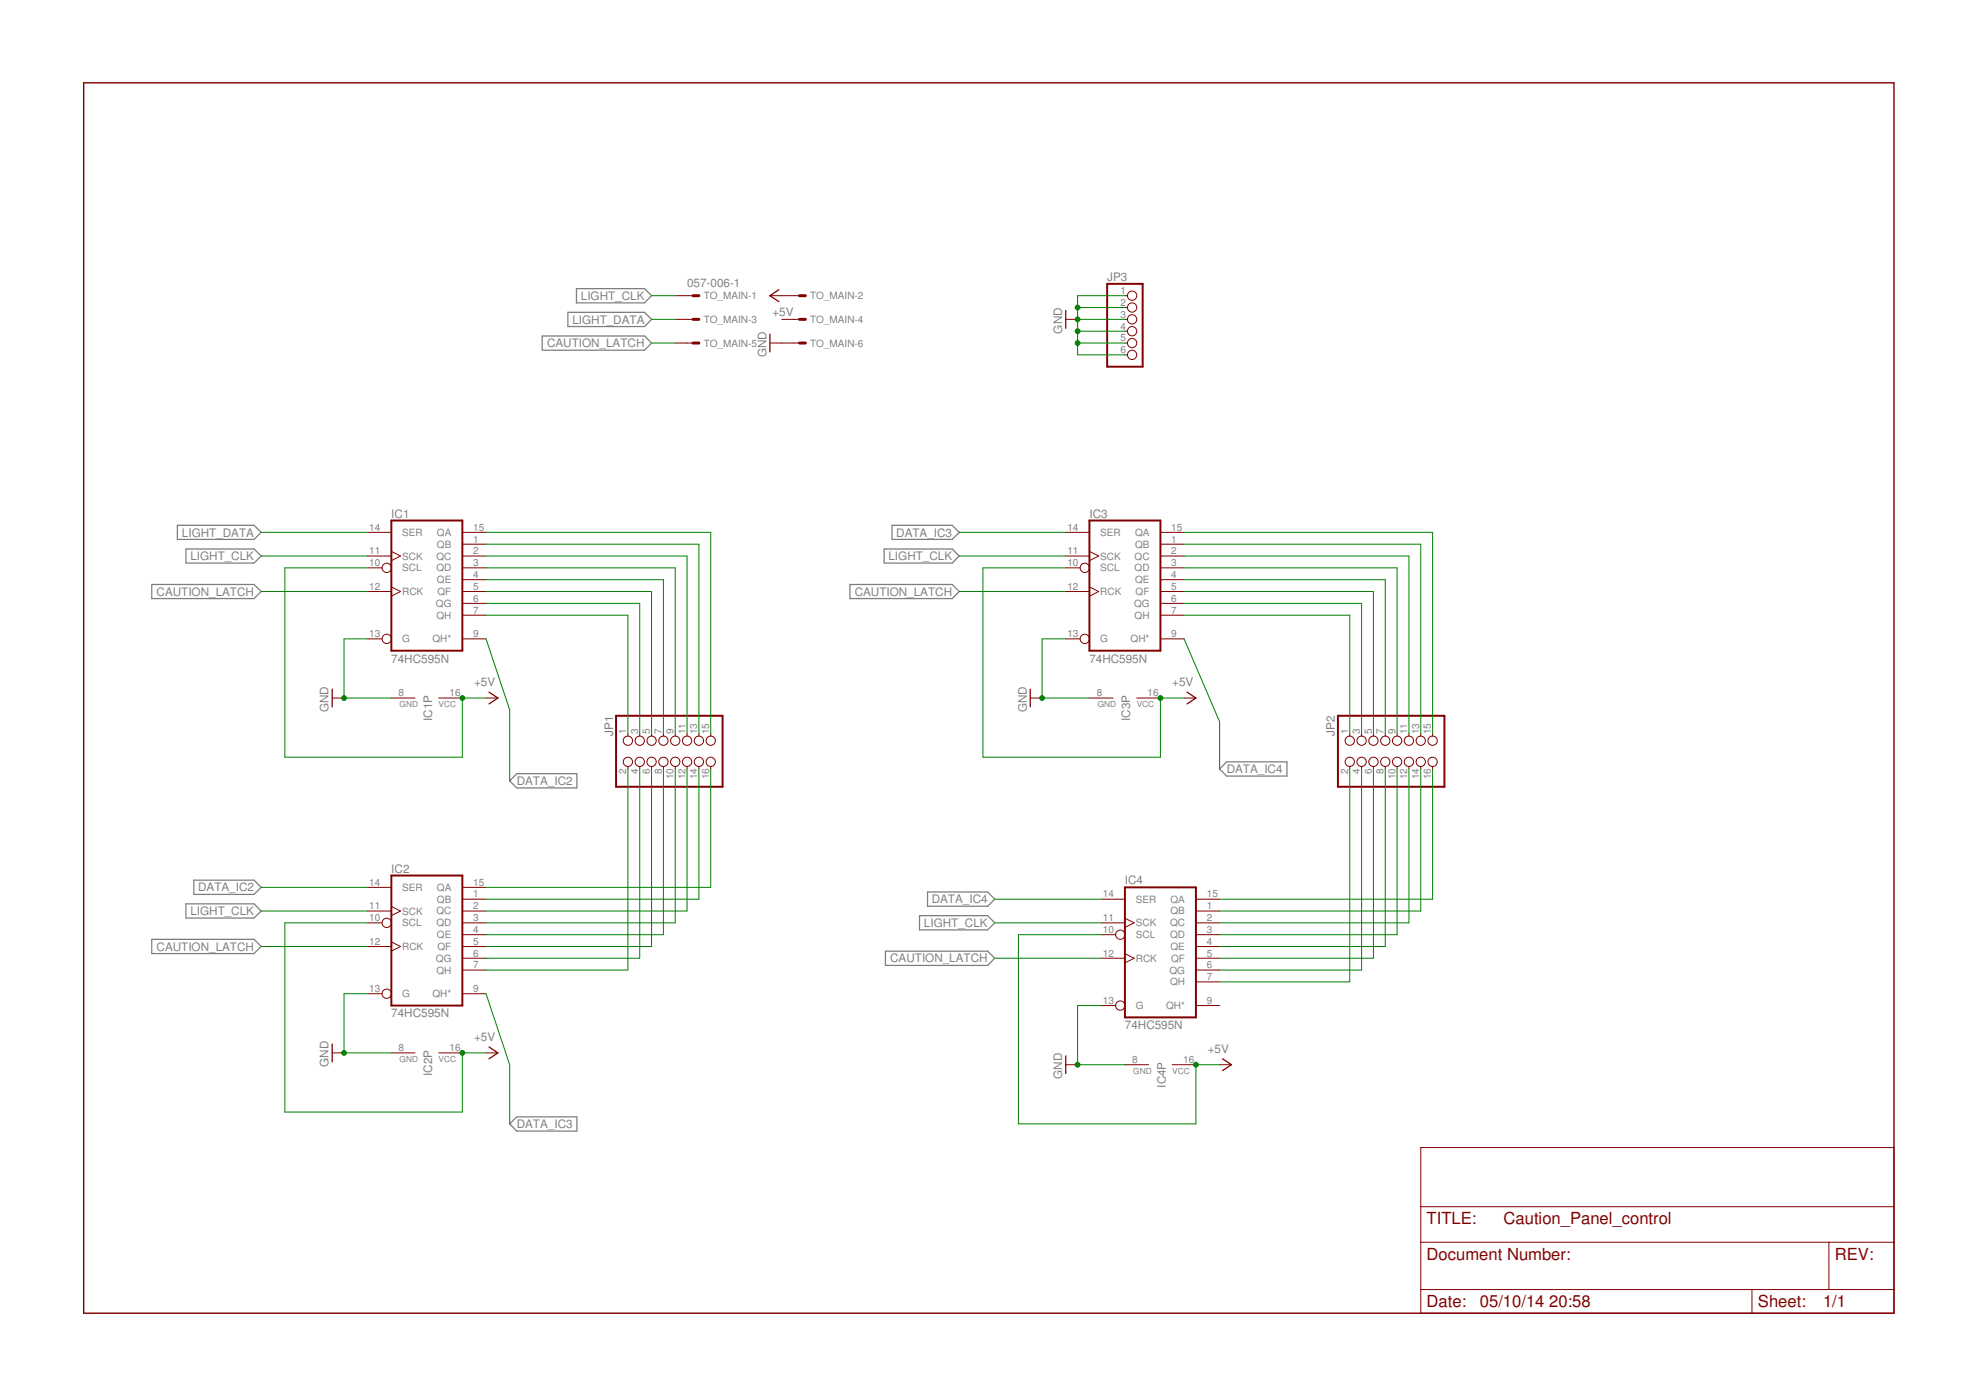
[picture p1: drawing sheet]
<?xml version="1.0" encoding="utf-8"?>
<!DOCTYPE eagle SYSTEM "eagle.dtd">
<eagle version="7.0.0">
<drawing>
<settings>
<setting alwaysvectorfont="no"/>
<setting verticaltext="up"/>
</settings>
<grid distance="0.1" unitdist="inch" unit="inch" style="lines" multiple="1" display="no" altdistance="0.01" altunitdist="inch" altunit="inch"/>
<schematic xreflabel="%F%N/%S.%C%R" xrefpart="/%S.%C%R">
<libraries>
<library name="con-panduit">
<symbols>
<symbol name="MV">
<wire x1="0" y1="0" x2="-1.27" y2="0" width="0.6096" layer="94"/>
<wire x1="-2.54" y1="0" x2="-1.27" y2="0" width="0.1524" layer="94"/>
<text x="1.016" y="-0.762" size="1.524" layer="95">&gt;NAME</text>
<text x="-2.54" y="1.905" size="1.778" layer="96">&gt;VALUE</text>
<pin name="S" x="-5.08" y="0" visible="off" length="short" direction="pas"/>
</symbol>
<symbol name="M">
<wire x1="0" y1="0" x2="-1.27" y2="0" width="0.6096" layer="94"/>
<wire x1="-2.54" y1="0" x2="-1.27" y2="0" width="0.1524" layer="94"/>
<text x="1.016" y="-0.762" size="1.524" layer="95">&gt;NAME</text>
<pin name="S" x="-5.08" y="0" visible="off" length="short" direction="pas"/>
</symbol>
</symbols>
<devicesets>
<deviceset name="057-006-" prefix="X">
<gates>
<gate name="-1" symbol="MV" x="-10.16" y="43.18" addlevel="always" swaplevel="1"/>
<gate name="-2" symbol="M" x="12.7" y="43.18" addlevel="always" swaplevel="1"/>
<gate name="-3" symbol="M" x="-10.16" y="38.1" addlevel="always" swaplevel="1"/>
<gate name="-4" symbol="M" x="12.7" y="38.1" addlevel="always" swaplevel="1"/>
<gate name="-5" symbol="M" x="-10.16" y="33.02" addlevel="always" swaplevel="1"/>
<gate name="-6" symbol="M" x="12.7" y="33.02" addlevel="always" swaplevel="1"/>
</gates>
<devices>
<device name="0" package="057-006-0">
<connects>
<connect gate="-1" pin="S" pad="1"/>
<connect gate="-2" pin="S" pad="2"/>
<connect gate="-3" pin="S" pad="3"/>
<connect gate="-4" pin="S" pad="4"/>
<connect gate="-5" pin="S" pad="5"/>
<connect gate="-6" pin="S" pad="6"/>
</connects>
<technologies>
<technology name="">
<attribute name="MF" value="" constant="no"/>
<attribute name="MPN" value="" constant="no"/>
<attribute name="OC_FARNELL" value="unknown" constant="no"/>
<attribute name="OC_NEWARK" value="unknown" constant="no"/>
</technology>
</technologies>
</device>
<device name="1" package="057-006-1">
<connects>
<connect gate="-1" pin="S" pad="1"/>
<connect gate="-2" pin="S" pad="2"/>
<connect gate="-3" pin="S" pad="3"/>
<connect gate="-4" pin="S" pad="4"/>
<connect gate="-5" pin="S" pad="5"/>
<connect gate="-6" pin="S" pad="6"/>
</connects>
<technologies>
<technology name="">
<attribute name="MF" value="" constant="no"/>
<attribute name="MPN" value="" constant="no"/>
<attribute name="OC_FARNELL" value="unknown" constant="no"/>
<attribute name="OC_NEWARK" value="unknown" constant="no"/>
</technology>
</technologies>
</device>
</devices>
</deviceset>
</devicesets>
</library>
<library name="supply1">
<symbols>
<symbol name="GND">
<wire x1="-1.905" y1="0" x2="1.905" y2="0" width="0.254" layer="94"/>
<text x="-2.54" y="-2.54" size="1.778" layer="96">&gt;VALUE</text>
<pin name="GND" x="0" y="2.54" visible="off" length="short" direction="sup" rot="R270"/>
</symbol>
<symbol name="+5V">
<wire x1="1.27" y1="-1.905" x2="0" y2="0" width="0.254" layer="94"/>
<wire x1="0" y1="0" x2="-1.27" y2="-1.905" width="0.254" layer="94"/>
<text x="-2.54" y="-5.08" size="1.778" layer="96" rot="R90">&gt;VALUE</text>
<pin name="+5V" x="0" y="-2.54" visible="off" length="short" direction="sup" rot="R90"/>
</symbol>
</symbols>
<devicesets>
<deviceset name="GND" prefix="GND">
<gates>
<gate name="1" symbol="GND" x="0" y="0"/>
</gates>
<devices>
<device name="">
<technologies>
<technology name=""/>
</technologies>
</device>
</devices>
</deviceset>
<deviceset name="+5V" prefix="P+">
<gates>
<gate name="1" symbol="+5V" x="0" y="0"/>
</gates>
<devices>
<device name="">
<technologies>
<technology name=""/>
</technologies>
</device>
</devices>
</deviceset>
</devicesets>
</library>
<library name="74xx-eu">
<symbols>
<symbol name="74595">
<wire x1="-7.62" y1="-15.24" x2="7.62" y2="-15.24" width="0.4064" layer="94"/>
<wire x1="7.62" y1="-15.24" x2="7.62" y2="12.7" width="0.4064" layer="94"/>
<wire x1="7.62" y1="12.7" x2="-7.62" y2="12.7" width="0.4064" layer="94"/>
<wire x1="-7.62" y1="12.7" x2="-7.62" y2="-15.24" width="0.4064" layer="94"/>
<text x="-7.62" y="13.335" size="1.778" layer="95">&gt;NAME</text>
<text x="-7.62" y="-17.78" size="1.778" layer="96">&gt;VALUE</text>
<pin name="QB" x="12.7" y="7.62" length="middle" direction="hiz" rot="R180"/>
<pin name="QC" x="12.7" y="5.08" length="middle" direction="hiz" rot="R180"/>
<pin name="QD" x="12.7" y="2.54" length="middle" direction="hiz" rot="R180"/>
<pin name="QE" x="12.7" y="0" length="middle" direction="hiz" rot="R180"/>
<pin name="QF" x="12.7" y="-2.54" length="middle" direction="hiz" rot="R180"/>
<pin name="QG" x="12.7" y="-5.08" length="middle" direction="hiz" rot="R180"/>
<pin name="QH" x="12.7" y="-7.62" length="middle" direction="hiz" rot="R180"/>
<pin name="SCL" x="-12.7" y="2.54" length="middle" direction="in" function="dot"/>
<pin name="SCK" x="-12.7" y="5.08" length="middle" direction="in" function="clk"/>
<pin name="RCK" x="-12.7" y="-2.54" length="middle" direction="in" function="clk"/>
<pin name="G" x="-12.7" y="-12.7" length="middle" direction="in" function="dot"/>
<pin name="SER" x="-12.7" y="10.16" length="middle" direction="in"/>
<pin name="QA" x="12.7" y="10.16" length="middle" direction="hiz" rot="R180"/>
<pin name="QH*" x="12.7" y="-12.7" length="middle" direction="hiz" rot="R180"/>
</symbol>
<symbol name="PWRN">
<text x="-0.635" y="-0.635" size="1.778" layer="95">&gt;NAME</text>
<text x="1.905" y="-5.842" size="1.27" layer="95" rot="R90">GND</text>
<text x="1.905" y="2.54" size="1.27" layer="95" rot="R90">VCC</text>
<pin name="GND" x="0" y="-7.62" visible="pad" length="middle" direction="pwr" rot="R90"/>
<pin name="VCC" x="0" y="7.62" visible="pad" length="middle" direction="pwr" rot="R270"/>
</symbol>
</symbols>
<devicesets>
<deviceset name="74*595" prefix="IC">
<gates>
<gate name="A" symbol="74595" x="22.86" y="0"/>
<gate name="P" symbol="PWRN" x="-5.08" y="0" addlevel="request"/>
</gates>
<devices>
<device name="N" package="DIL16">
<connects>
<connect gate="A" pin="G" pad="13"/>
<connect gate="A" pin="QA" pad="15"/>
<connect gate="A" pin="QB" pad="1"/>
<connect gate="A" pin="QC" pad="2"/>
<connect gate="A" pin="QD" pad="3"/>
<connect gate="A" pin="QE" pad="4"/>
<connect gate="A" pin="QF" pad="5"/>
<connect gate="A" pin="QG" pad="6"/>
<connect gate="A" pin="QH" pad="7"/>
<connect gate="A" pin="QH*" pad="9"/>
<connect gate="A" pin="RCK" pad="12"/>
<connect gate="A" pin="SCK" pad="11"/>
<connect gate="A" pin="SCL" pad="10"/>
<connect gate="A" pin="SER" pad="14"/>
<connect gate="P" pin="GND" pad="8"/>
<connect gate="P" pin="VCC" pad="16"/>
</connects>
<technologies>
<technology name="HC"/>
<technology name="HCT"/>
<technology name="LS"/>
</technologies>
</device>
<device name="D" package="SO16">
<connects>
<connect gate="A" pin="G" pad="13"/>
<connect gate="A" pin="QA" pad="15"/>
<connect gate="A" pin="QB" pad="1"/>
<connect gate="A" pin="QC" pad="2"/>
<connect gate="A" pin="QD" pad="3"/>
<connect gate="A" pin="QE" pad="4"/>
<connect gate="A" pin="QF" pad="5"/>
<connect gate="A" pin="QG" pad="6"/>
<connect gate="A" pin="QH" pad="7"/>
<connect gate="A" pin="QH*" pad="9"/>
<connect gate="A" pin="RCK" pad="12"/>
<connect gate="A" pin="SCK" pad="11"/>
<connect gate="A" pin="SCL" pad="10"/>
<connect gate="A" pin="SER" pad="14"/>
<connect gate="P" pin="GND" pad="8"/>
<connect gate="P" pin="VCC" pad="16"/>
</connects>
<technologies>
<technology name="HC"/>
<technology name="HCT"/>
</technologies>
</device>
<device name="FK" package="LCC20">
<connects>
<connect gate="A" pin="G" pad="17"/>
<connect gate="A" pin="QA" pad="19"/>
<connect gate="A" pin="QB" pad="2"/>
<connect gate="A" pin="QC" pad="3"/>
<connect gate="A" pin="QD" pad="4"/>
<connect gate="A" pin="QE" pad="5"/>
<connect gate="A" pin="QF" pad="7"/>
<connect gate="A" pin="QG" pad="8"/>
<connect gate="A" pin="QH" pad="9"/>
<connect gate="A" pin="QH*" pad="12"/>
<connect gate="A" pin="RCK" pad="15"/>
<connect gate="A" pin="SCK" pad="14"/>
<connect gate="A" pin="SCL" pad="13"/>
<connect gate="A" pin="SER" pad="18"/>
<connect gate="P" pin="GND" pad="10"/>
<connect gate="P" pin="VCC" pad="20"/>
</connects>
<technologies>
<technology name="HC"/>
<technology name="HCT"/>
<technology name="LS"/>
</technologies>
</device>
</devices>
</deviceset>
</devicesets>
</library>
<library name="frames">
<symbols>
<symbol name="DINA3_L">
<frame x1="0" y1="0" x2="388.62" y2="264.16" columns="4" rows="4" layer="94" border-left="no" border-top="no" border-right="no" border-bottom="no"/>
</symbol>
<symbol name="DOCFIELD">
<wire x1="0" y1="0" x2="71.12" y2="0" width="0.1016" layer="94"/>
<wire x1="101.6" y1="15.24" x2="87.63" y2="15.24" width="0.1016" layer="94"/>
<wire x1="0" y1="0" x2="0" y2="5.08" width="0.1016" layer="94"/>
<wire x1="0" y1="5.08" x2="71.12" y2="5.08" width="0.1016" layer="94"/>
<wire x1="0" y1="5.08" x2="0" y2="15.24" width="0.1016" layer="94"/>
<wire x1="101.6" y1="15.24" x2="101.6" y2="5.08" width="0.1016" layer="94"/>
<wire x1="71.12" y1="5.08" x2="71.12" y2="0" width="0.1016" layer="94"/>
<wire x1="71.12" y1="5.08" x2="87.63" y2="5.08" width="0.1016" layer="94"/>
<wire x1="71.12" y1="0" x2="101.6" y2="0" width="0.1016" layer="94"/>
<wire x1="87.63" y1="15.24" x2="87.63" y2="5.08" width="0.1016" layer="94"/>
<wire x1="87.63" y1="15.24" x2="0" y2="15.24" width="0.1016" layer="94"/>
<wire x1="87.63" y1="5.08" x2="101.6" y2="5.08" width="0.1016" layer="94"/>
<wire x1="101.6" y1="5.08" x2="101.6" y2="0" width="0.1016" layer="94"/>
<wire x1="0" y1="15.24" x2="0" y2="22.86" width="0.1016" layer="94"/>
<wire x1="101.6" y1="35.56" x2="0" y2="35.56" width="0.1016" layer="94"/>
<wire x1="101.6" y1="35.56" x2="101.6" y2="22.86" width="0.1016" layer="94"/>
<wire x1="0" y1="22.86" x2="101.6" y2="22.86" width="0.1016" layer="94"/>
<wire x1="0" y1="22.86" x2="0" y2="35.56" width="0.1016" layer="94"/>
<wire x1="101.6" y1="22.86" x2="101.6" y2="15.24" width="0.1016" layer="94"/>
<text x="1.27" y="1.27" size="2.54" layer="94">Date:</text>
<text x="12.7" y="1.27" size="2.54" layer="94">&gt;LAST_DATE_TIME</text>
<text x="72.39" y="1.27" size="2.54" layer="94">Sheet:</text>
<text x="86.36" y="1.27" size="2.54" layer="94">&gt;SHEET</text>
<text x="88.9" y="11.43" size="2.54" layer="94">REV:</text>
<text x="1.27" y="19.05" size="2.54" layer="94">TITLE:</text>
<text x="1.27" y="11.43" size="2.54" layer="94">Document Number:</text>
<text x="17.78" y="19.05" size="2.54" layer="94">&gt;DRAWING_NAME</text>
</symbol>
</symbols>
<devicesets>
<deviceset name="DINA3_L" prefix="FRAME" uservalue="yes">
<gates>
<gate name="G$1" symbol="DINA3_L" x="0" y="0"/>
<gate name="G$2" symbol="DOCFIELD" x="287.02" y="0" addlevel="must"/>
</gates>
<devices>
<device name="">
<technologies>
<technology name=""/>
</technologies>
</device>
</devices>
</deviceset>
</devicesets>
</library>
<library name="pinhead">
<symbols>
<symbol name="PINH2X8">
<wire x1="-6.35" y1="-12.7" x2="8.89" y2="-12.7" width="0.4064" layer="94"/>
<wire x1="8.89" y1="-12.7" x2="8.89" y2="10.16" width="0.4064" layer="94"/>
<wire x1="8.89" y1="10.16" x2="-6.35" y2="10.16" width="0.4064" layer="94"/>
<wire x1="-6.35" y1="10.16" x2="-6.35" y2="-12.7" width="0.4064" layer="94"/>
<text x="-6.35" y="10.795" size="1.778" layer="95">&gt;NAME</text>
<text x="-6.35" y="-15.24" size="1.778" layer="96">&gt;VALUE</text>
<pin name="1" x="-2.54" y="7.62" visible="pad" length="short" direction="pas" function="dot"/>
<pin name="2" x="5.08" y="7.62" visible="pad" length="short" direction="pas" function="dot" rot="R180"/>
<pin name="3" x="-2.54" y="5.08" visible="pad" length="short" direction="pas" function="dot"/>
<pin name="4" x="5.08" y="5.08" visible="pad" length="short" direction="pas" function="dot" rot="R180"/>
<pin name="5" x="-2.54" y="2.54" visible="pad" length="short" direction="pas" function="dot"/>
<pin name="6" x="5.08" y="2.54" visible="pad" length="short" direction="pas" function="dot" rot="R180"/>
<pin name="7" x="-2.54" y="0" visible="pad" length="short" direction="pas" function="dot"/>
<pin name="8" x="5.08" y="0" visible="pad" length="short" direction="pas" function="dot" rot="R180"/>
<pin name="9" x="-2.54" y="-2.54" visible="pad" length="short" direction="pas" function="dot"/>
<pin name="10" x="5.08" y="-2.54" visible="pad" length="short" direction="pas" function="dot" rot="R180"/>
<pin name="11" x="-2.54" y="-5.08" visible="pad" length="short" direction="pas" function="dot"/>
<pin name="12" x="5.08" y="-5.08" visible="pad" length="short" direction="pas" function="dot" rot="R180"/>
<pin name="13" x="-2.54" y="-7.62" visible="pad" length="short" direction="pas" function="dot"/>
<pin name="14" x="5.08" y="-7.62" visible="pad" length="short" direction="pas" function="dot" rot="R180"/>
<pin name="15" x="-2.54" y="-10.16" visible="pad" length="short" direction="pas" function="dot"/>
<pin name="16" x="5.08" y="-10.16" visible="pad" length="short" direction="pas" function="dot" rot="R180"/>
</symbol>
<symbol name="PINHD6">
<wire x1="-6.35" y1="-7.62" x2="1.27" y2="-7.62" width="0.4064" layer="94"/>
<wire x1="1.27" y1="-7.62" x2="1.27" y2="10.16" width="0.4064" layer="94"/>
<wire x1="1.27" y1="10.16" x2="-6.35" y2="10.16" width="0.4064" layer="94"/>
<wire x1="-6.35" y1="10.16" x2="-6.35" y2="-7.62" width="0.4064" layer="94"/>
<text x="-6.35" y="10.795" size="1.778" layer="95">&gt;NAME</text>
<text x="-6.35" y="-10.16" size="1.778" layer="96">&gt;VALUE</text>
<pin name="1" x="-2.54" y="7.62" visible="pad" length="short" direction="pas" function="dot"/>
<pin name="2" x="-2.54" y="5.08" visible="pad" length="short" direction="pas" function="dot"/>
<pin name="3" x="-2.54" y="2.54" visible="pad" length="short" direction="pas" function="dot"/>
<pin name="4" x="-2.54" y="0" visible="pad" length="short" direction="pas" function="dot"/>
<pin name="5" x="-2.54" y="-2.54" visible="pad" length="short" direction="pas" function="dot"/>
<pin name="6" x="-2.54" y="-5.08" visible="pad" length="short" direction="pas" function="dot"/>
</symbol>
</symbols>
<devicesets>
<deviceset name="PINHD-2X8" prefix="JP" uservalue="yes">
<gates>
<gate name="A" symbol="PINH2X8" x="0" y="0"/>
</gates>
<devices>
<device name="" package="2X08">
<connects>
<connect gate="A" pin="1" pad="1"/>
<connect gate="A" pin="10" pad="10"/>
<connect gate="A" pin="11" pad="11"/>
<connect gate="A" pin="12" pad="12"/>
<connect gate="A" pin="13" pad="13"/>
<connect gate="A" pin="14" pad="14"/>
<connect gate="A" pin="15" pad="15"/>
<connect gate="A" pin="16" pad="16"/>
<connect gate="A" pin="2" pad="2"/>
<connect gate="A" pin="3" pad="3"/>
<connect gate="A" pin="4" pad="4"/>
<connect gate="A" pin="5" pad="5"/>
<connect gate="A" pin="6" pad="6"/>
<connect gate="A" pin="7" pad="7"/>
<connect gate="A" pin="8" pad="8"/>
<connect gate="A" pin="9" pad="9"/>
</connects>
<technologies>
<technology name=""/>
</technologies>
</device>
<device name="/90" package="2X08/90">
<connects>
<connect gate="A" pin="1" pad="1"/>
<connect gate="A" pin="10" pad="10"/>
<connect gate="A" pin="11" pad="11"/>
<connect gate="A" pin="12" pad="12"/>
<connect gate="A" pin="13" pad="13"/>
<connect gate="A" pin="14" pad="14"/>
<connect gate="A" pin="15" pad="15"/>
<connect gate="A" pin="16" pad="16"/>
<connect gate="A" pin="2" pad="2"/>
<connect gate="A" pin="3" pad="3"/>
<connect gate="A" pin="4" pad="4"/>
<connect gate="A" pin="5" pad="5"/>
<connect gate="A" pin="6" pad="6"/>
<connect gate="A" pin="7" pad="7"/>
<connect gate="A" pin="8" pad="8"/>
<connect gate="A" pin="9" pad="9"/>
</connects>
<technologies>
<technology name=""/>
</technologies>
</device>
</devices>
</deviceset>
<deviceset name="PINHD-1X6" prefix="JP" uservalue="yes">
<gates>
<gate name="A" symbol="PINHD6" x="0" y="-2.54"/>
</gates>
<devices>
<device name="" package="1X06">
<connects>
<connect gate="A" pin="1" pad="1"/>
<connect gate="A" pin="2" pad="2"/>
<connect gate="A" pin="3" pad="3"/>
<connect gate="A" pin="4" pad="4"/>
<connect gate="A" pin="5" pad="5"/>
<connect gate="A" pin="6" pad="6"/>
</connects>
<technologies>
<technology name=""/>
</technologies>
</device>
<device name="/90" package="1X06/90">
<connects>
<connect gate="A" pin="1" pad="1"/>
<connect gate="A" pin="2" pad="2"/>
<connect gate="A" pin="3" pad="3"/>
<connect gate="A" pin="4" pad="4"/>
<connect gate="A" pin="5" pad="5"/>
<connect gate="A" pin="6" pad="6"/>
</connects>
<technologies>
<technology name=""/>
</technologies>
</device>
</devices>
</deviceset>
</devicesets>
</library>
</libraries>
<attributes>
</attributes>
<variantdefs>
</variantdefs>
<classes>
<class number="0" name="default" width="0.254" drill="0.254">
<clearance class="0" value="0.3048"/>
</class>
<class number="1" name="Signal" width="0.1524" drill="0.1524">
<clearance class="1" value="0.1524"/>
</class>
<class number="2" name="Power" width="0.254" drill="0.254">
<clearance class="2" value="0.254"/>
</class>
</classes>
<parts>
<part name="TO_MAIN" library="con-panduit" deviceset="057-006-" device="1"/>
<part name="GND2" library="supply1" deviceset="GND" device=""/>
<part name="GND4" library="supply1" deviceset="GND" device=""/>
<part name="P+4" library="supply1" deviceset="+5V" device=""/>
<part name="P+7" library="supply1" deviceset="+5V" device=""/>
<part name="IC1" library="74xx-eu" deviceset="74*595" device="N" technology="HC"/>
<part name="GND5" library="supply1" deviceset="GND" device=""/>
<part name="P+8" library="supply1" deviceset="+5V" device=""/>
<part name="IC2" library="74xx-eu" deviceset="74*595" device="N" technology="HC"/>
<part name="GND7" library="supply1" deviceset="GND" device=""/>
<part name="P+9" library="supply1" deviceset="+5V" device=""/>
<part name="IC3" library="74xx-eu" deviceset="74*595" device="N" technology="HC"/>
<part name="GND9" library="supply1" deviceset="GND" device=""/>
<part name="P+10" library="supply1" deviceset="+5V" device=""/>
<part name="IC4" library="74xx-eu" deviceset="74*595" device="N" technology="HC"/>
<part name="FRAME1" library="frames" deviceset="DINA3_L" device=""/>
<part name="JP1" library="pinhead" deviceset="PINHD-2X8" device=""/>
<part name="JP2" library="pinhead" deviceset="PINHD-2X8" device=""/>
<part name="JP3" library="pinhead" deviceset="PINHD-1X6" device=""/>
<part name="GND1" library="supply1" deviceset="GND" device=""/>
</parts>
<sheets>
<sheet>
<plain>
</plain>
<instances>
<instance part="TO_MAIN" gate="-1" x="132.08" y="218.44"/>
<instance part="TO_MAIN" gate="-2" x="154.94" y="218.44"/>
<instance part="TO_MAIN" gate="-3" x="132.08" y="213.36"/>
<instance part="TO_MAIN" gate="-4" x="154.94" y="213.36"/>
<instance part="TO_MAIN" gate="-5" x="132.08" y="208.28"/>
<instance part="TO_MAIN" gate="-6" x="154.94" y="208.28"/>
<instance part="GND2" gate="1" x="53.34" y="132.08" rot="R270"/>
<instance part="GND4" gate="1" x="147.32" y="208.28" rot="R270"/>
<instance part="P+4" gate="1" x="88.9" y="132.08" rot="R270"/>
<instance part="P+7" gate="1" x="147.32" y="218.44" rot="R90"/>
<instance part="IC1" gate="A" x="73.66" y="157.48"/>
<instance part="IC1" gate="P" x="73.66" y="132.08" rot="R270"/>
<instance part="GND5" gate="1" x="53.34" y="55.88" rot="R270"/>
<instance part="P+8" gate="1" x="88.9" y="55.88" rot="R270"/>
<instance part="IC2" gate="A" x="73.66" y="81.28"/>
<instance part="IC2" gate="P" x="73.66" y="55.88" rot="R270"/>
<instance part="GND7" gate="1" x="203.2" y="132.08" rot="R270"/>
<instance part="P+9" gate="1" x="238.76" y="132.08" rot="R270"/>
<instance part="IC3" gate="A" x="223.52" y="157.48"/>
<instance part="IC3" gate="P" x="223.52" y="132.08" rot="R270"/>
<instance part="GND9" gate="1" x="210.82" y="53.34" rot="R270"/>
<instance part="P+10" gate="1" x="246.38" y="53.34" rot="R270"/>
<instance part="IC4" gate="A" x="231.14" y="78.74"/>
<instance part="IC4" gate="P" x="231.14" y="53.34" rot="R270"/>
<instance part="FRAME1" gate="G$1" x="0" y="0"/>
<instance part="FRAME1" gate="G$2" x="287.02" y="0"/>
<instance part="JP1" gate="A" x="124.46" y="121.92" rot="MR270"/>
<instance part="JP2" gate="A" x="279.4" y="121.92" rot="MR270"/>
<instance part="JP3" gate="A" x="226.06" y="210.82"/>
<instance part="GND1" gate="1" x="210.82" y="213.36" rot="R270"/>
</instances>
<busses>
</busses>
<nets>
<net name="GND" class="2">
<segment>
<pinref part="IC1" gate="P" pin="GND"/>
<pinref part="GND2" gate="1" pin="GND"/>
<wire x1="55.88" y1="132.08" x2="66.04" y2="132.08" width="0.1524" layer="91"/>
<pinref part="IC1" gate="A" pin="G"/>
<wire x1="60.96" y1="144.78" x2="55.88" y2="144.78" width="0.1524" layer="91"/>
<wire x1="55.88" y1="144.78" x2="55.88" y2="132.08" width="0.1524" layer="91"/>
<junction x="55.88" y="132.08"/>
</segment>
<segment>
<pinref part="IC2" gate="P" pin="GND"/>
<pinref part="GND5" gate="1" pin="GND"/>
<wire x1="55.88" y1="55.88" x2="66.04" y2="55.88" width="0.1524" layer="91"/>
<pinref part="IC2" gate="A" pin="G"/>
<wire x1="60.96" y1="68.58" x2="55.88" y2="68.58" width="0.1524" layer="91"/>
<wire x1="55.88" y1="68.58" x2="55.88" y2="55.88" width="0.1524" layer="91"/>
<junction x="55.88" y="55.88"/>
</segment>
<segment>
<pinref part="IC3" gate="P" pin="GND"/>
<pinref part="GND7" gate="1" pin="GND"/>
<wire x1="205.74" y1="132.08" x2="215.9" y2="132.08" width="0.1524" layer="91"/>
<pinref part="IC3" gate="A" pin="G"/>
<wire x1="210.82" y1="144.78" x2="205.74" y2="144.78" width="0.1524" layer="91"/>
<wire x1="205.74" y1="144.78" x2="205.74" y2="132.08" width="0.1524" layer="91"/>
<junction x="205.74" y="132.08"/>
</segment>
<segment>
<pinref part="IC4" gate="P" pin="GND"/>
<pinref part="GND9" gate="1" pin="GND"/>
<wire x1="213.36" y1="53.34" x2="223.52" y2="53.34" width="0.1524" layer="91"/>
<pinref part="IC4" gate="A" pin="G"/>
<wire x1="218.44" y1="66.04" x2="213.36" y2="66.04" width="0.1524" layer="91"/>
<wire x1="213.36" y1="66.04" x2="213.36" y2="53.34" width="0.1524" layer="91"/>
<junction x="213.36" y="53.34"/>
</segment>
<segment>
<pinref part="TO_MAIN" gate="-6" pin="S"/>
<pinref part="GND4" gate="1" pin="GND"/>
</segment>
<segment>
<pinref part="JP3" gate="A" pin="6"/>
<wire x1="223.52" y1="205.74" x2="213.36" y2="205.74" width="0.1524" layer="91"/>
<pinref part="JP3" gate="A" pin="4"/>
<wire x1="223.52" y1="210.82" x2="213.36" y2="210.82" width="0.1524" layer="91"/>
<wire x1="213.36" y1="210.82" x2="213.36" y2="208.28" width="0.1524" layer="91"/>
<pinref part="JP3" gate="A" pin="5"/>
<wire x1="213.36" y1="208.28" x2="213.36" y2="205.74" width="0.1524" layer="91"/>
<wire x1="223.52" y1="208.28" x2="213.36" y2="208.28" width="0.1524" layer="91"/>
<junction x="213.36" y="208.28"/>
<pinref part="JP3" gate="A" pin="3"/>
<wire x1="223.52" y1="213.36" x2="213.36" y2="213.36" width="0.1524" layer="91"/>
<wire x1="213.36" y1="213.36" x2="213.36" y2="210.82" width="0.1524" layer="91"/>
<pinref part="JP3" gate="A" pin="2"/>
<wire x1="213.36" y1="210.82" x2="213.36" y2="208.28" width="0.1524" layer="91"/>
<wire x1="223.52" y1="215.9" x2="213.36" y2="215.9" width="0.1524" layer="91"/>
<wire x1="213.36" y1="215.9" x2="213.36" y2="213.36" width="0.1524" layer="91"/>
<junction x="213.36" y="213.36"/>
<pinref part="JP3" gate="A" pin="1"/>
<wire x1="223.52" y1="218.44" x2="213.36" y2="218.44" width="0.1524" layer="91"/>
<wire x1="213.36" y1="218.44" x2="213.36" y2="215.9" width="0.1524" layer="91"/>
<junction x="213.36" y="215.9"/>
<junction x="213.36" y="210.82"/>
<pinref part="GND1" gate="1" pin="GND"/>
</segment>
</net>
<net name="+5V" class="2">
<segment>
<pinref part="IC1" gate="P" pin="VCC"/>
<pinref part="P+4" gate="1" pin="+5V"/>
<wire x1="86.36" y1="132.08" x2="81.28" y2="132.08" width="0.1524" layer="91"/>
<pinref part="IC1" gate="A" pin="SCL"/>
<wire x1="60.96" y1="160.02" x2="43.18" y2="160.02" width="0.1524" layer="91"/>
<wire x1="43.18" y1="160.02" x2="43.18" y2="119.38" width="0.1524" layer="91"/>
<wire x1="43.18" y1="119.38" x2="81.28" y2="119.38" width="0.1524" layer="91"/>
<wire x1="81.28" y1="119.38" x2="81.28" y2="132.08" width="0.1524" layer="91"/>
<junction x="81.28" y="132.08"/>
</segment>
<segment>
<pinref part="IC2" gate="P" pin="VCC"/>
<pinref part="P+8" gate="1" pin="+5V"/>
<wire x1="86.36" y1="55.88" x2="81.28" y2="55.88" width="0.1524" layer="91"/>
<pinref part="IC2" gate="A" pin="SCL"/>
<wire x1="60.96" y1="83.82" x2="43.18" y2="83.82" width="0.1524" layer="91"/>
<wire x1="43.18" y1="83.82" x2="43.18" y2="43.18" width="0.1524" layer="91"/>
<wire x1="43.18" y1="43.18" x2="81.28" y2="43.18" width="0.1524" layer="91"/>
<wire x1="81.28" y1="43.18" x2="81.28" y2="55.88" width="0.1524" layer="91"/>
<junction x="81.28" y="55.88"/>
</segment>
<segment>
<pinref part="IC3" gate="P" pin="VCC"/>
<pinref part="P+9" gate="1" pin="+5V"/>
<wire x1="236.22" y1="132.08" x2="231.14" y2="132.08" width="0.1524" layer="91"/>
<pinref part="IC3" gate="A" pin="SCL"/>
<wire x1="210.82" y1="160.02" x2="193.04" y2="160.02" width="0.1524" layer="91"/>
<wire x1="193.04" y1="160.02" x2="193.04" y2="119.38" width="0.1524" layer="91"/>
<wire x1="193.04" y1="119.38" x2="231.14" y2="119.38" width="0.1524" layer="91"/>
<wire x1="231.14" y1="119.38" x2="231.14" y2="132.08" width="0.1524" layer="91"/>
<junction x="231.14" y="132.08"/>
</segment>
<segment>
<pinref part="IC4" gate="P" pin="VCC"/>
<pinref part="P+10" gate="1" pin="+5V"/>
<wire x1="243.84" y1="53.34" x2="238.76" y2="53.34" width="0.1524" layer="91"/>
<pinref part="IC4" gate="A" pin="SCL"/>
<wire x1="218.44" y1="81.28" x2="200.66" y2="81.28" width="0.1524" layer="91"/>
<wire x1="200.66" y1="81.28" x2="200.66" y2="40.64" width="0.1524" layer="91"/>
<wire x1="200.66" y1="40.64" x2="238.76" y2="40.64" width="0.1524" layer="91"/>
<wire x1="238.76" y1="40.64" x2="238.76" y2="53.34" width="0.1524" layer="91"/>
<junction x="238.76" y="53.34"/>
</segment>
<segment>
<pinref part="TO_MAIN" gate="-2" pin="S"/>
<pinref part="P+7" gate="1" pin="+5V"/>
</segment>
</net>
<net name="LIGHT_CLK" class="1">
<segment>
<pinref part="IC1" gate="A" pin="SCK"/>
<wire x1="60.96" y1="162.56" x2="38.1" y2="162.56" width="0.1524" layer="91"/>
<label x="38.1" y="162.56" size="1.778" layer="95" rot="R180" xref="yes"/>
</segment>
<segment>
<pinref part="IC2" gate="A" pin="SCK"/>
<wire x1="60.96" y1="86.36" x2="38.1" y2="86.36" width="0.1524" layer="91"/>
<label x="38.1" y="86.36" size="1.778" layer="95" rot="R180" xref="yes"/>
</segment>
<segment>
<pinref part="IC3" gate="A" pin="SCK"/>
<wire x1="210.82" y1="162.56" x2="187.96" y2="162.56" width="0.1524" layer="91"/>
<label x="187.96" y="162.56" size="1.778" layer="95" rot="R180" xref="yes"/>
</segment>
<segment>
<pinref part="IC4" gate="A" pin="SCK"/>
<wire x1="218.44" y1="83.82" x2="195.58" y2="83.82" width="0.1524" layer="91"/>
<label x="195.58" y="83.82" size="1.778" layer="95" rot="R180" xref="yes"/>
</segment>
<segment>
<pinref part="TO_MAIN" gate="-1" pin="S"/>
<wire x1="127" y1="218.44" x2="121.92" y2="218.44" width="0.1524" layer="91"/>
<label x="121.92" y="218.44" size="1.778" layer="95" rot="R180" xref="yes"/>
</segment>
</net>
<net name="CAUTION_LATCH" class="1">
<segment>
<pinref part="IC1" gate="A" pin="RCK"/>
<wire x1="60.96" y1="154.94" x2="38.1" y2="154.94" width="0.1524" layer="91"/>
<label x="38.1" y="154.94" size="1.778" layer="95" rot="R180" xref="yes"/>
</segment>
<segment>
<pinref part="IC2" gate="A" pin="RCK"/>
<wire x1="60.96" y1="78.74" x2="38.1" y2="78.74" width="0.1524" layer="91"/>
<label x="38.1" y="78.74" size="1.778" layer="95" rot="R180" xref="yes"/>
</segment>
<segment>
<pinref part="IC3" gate="A" pin="RCK"/>
<wire x1="210.82" y1="154.94" x2="187.96" y2="154.94" width="0.1524" layer="91"/>
<label x="187.96" y="154.94" size="1.778" layer="95" rot="R180" xref="yes"/>
</segment>
<segment>
<pinref part="IC4" gate="A" pin="RCK"/>
<wire x1="218.44" y1="76.2" x2="195.58" y2="76.2" width="0.1524" layer="91"/>
<label x="195.58" y="76.2" size="1.778" layer="95" rot="R180" xref="yes"/>
</segment>
<segment>
<label x="121.92" y="208.28" size="1.778" layer="95" rot="R180" xref="yes"/>
<pinref part="TO_MAIN" gate="-5" pin="S"/>
<wire x1="127" y1="208.28" x2="121.92" y2="208.28" width="0.1524" layer="91"/>
</segment>
</net>
<net name="LIGHT_DATA" class="1">
<segment>
<pinref part="IC1" gate="A" pin="SER"/>
<wire x1="60.96" y1="167.64" x2="38.1" y2="167.64" width="0.1524" layer="91"/>
<label x="38.1" y="167.64" size="1.778" layer="95" rot="R180" xref="yes"/>
</segment>
<segment>
<pinref part="TO_MAIN" gate="-3" pin="S"/>
<wire x1="127" y1="213.36" x2="121.92" y2="213.36" width="0.1524" layer="91"/>
<label x="121.92" y="213.36" size="1.778" layer="95" rot="R180" xref="yes"/>
</segment>
</net>
<net name="DATA_IC2" class="1">
<segment>
<pinref part="IC1" gate="A" pin="QH*"/>
<wire x1="86.36" y1="144.78" x2="91.44" y2="129.54" width="0.1524" layer="91"/>
<wire x1="91.44" y1="129.54" x2="91.44" y2="114.3" width="0.1524" layer="91"/>
<label x="91.44" y="114.3" size="1.778" layer="95" xref="yes"/>
</segment>
<segment>
<pinref part="IC2" gate="A" pin="SER"/>
<wire x1="60.96" y1="91.44" x2="38.1" y2="91.44" width="0.1524" layer="91"/>
<label x="38.1" y="91.44" size="1.778" layer="95" rot="R180" xref="yes"/>
</segment>
</net>
<net name="DATA_IC3" class="1">
<segment>
<pinref part="IC2" gate="A" pin="QH*"/>
<wire x1="86.36" y1="68.58" x2="91.44" y2="53.34" width="0.1524" layer="91"/>
<wire x1="91.44" y1="53.34" x2="91.44" y2="40.64" width="0.1524" layer="91"/>
<label x="91.44" y="40.64" size="1.778" layer="95" xref="yes"/>
</segment>
<segment>
<pinref part="IC3" gate="A" pin="SER"/>
<wire x1="210.82" y1="167.64" x2="187.96" y2="167.64" width="0.1524" layer="91"/>
<label x="187.96" y="167.64" size="1.778" layer="95" rot="R180" xref="yes"/>
</segment>
</net>
<net name="DATA_IC4" class="1">
<segment>
<pinref part="IC4" gate="A" pin="SER"/>
<wire x1="218.44" y1="88.9" x2="195.58" y2="88.9" width="0.1524" layer="91"/>
<label x="195.58" y="88.9" size="1.778" layer="95" rot="R180" xref="yes"/>
</segment>
<segment>
<pinref part="IC3" gate="A" pin="QH*"/>
<wire x1="236.22" y1="144.78" x2="243.84" y2="127" width="0.1524" layer="91"/>
<wire x1="243.84" y1="127" x2="243.84" y2="116.84" width="0.1524" layer="91"/>
<label x="243.84" y="116.84" size="1.778" layer="95" xref="yes"/>
</segment>
</net>
<net name="N$1" class="1">
<segment>
<pinref part="IC1" gate="A" pin="QA"/>
<pinref part="JP1" gate="A" pin="15"/>
<wire x1="86.36" y1="167.64" x2="134.62" y2="167.64" width="0.1524" layer="91"/>
<wire x1="134.62" y1="167.64" x2="134.62" y2="124.46" width="0.1524" layer="91"/>
</segment>
</net>
<net name="N$2" class="1">
<segment>
<pinref part="IC1" gate="A" pin="QB"/>
<pinref part="JP1" gate="A" pin="13"/>
<wire x1="86.36" y1="165.1" x2="132.08" y2="165.1" width="0.1524" layer="91"/>
<wire x1="132.08" y1="165.1" x2="132.08" y2="124.46" width="0.1524" layer="91"/>
</segment>
</net>
<net name="N$3" class="1">
<segment>
<pinref part="IC1" gate="A" pin="QC"/>
<pinref part="JP1" gate="A" pin="11"/>
<wire x1="86.36" y1="162.56" x2="129.54" y2="162.56" width="0.1524" layer="91"/>
<wire x1="129.54" y1="162.56" x2="129.54" y2="124.46" width="0.1524" layer="91"/>
</segment>
</net>
<net name="N$4" class="1">
<segment>
<pinref part="IC1" gate="A" pin="QD"/>
<pinref part="JP1" gate="A" pin="9"/>
<wire x1="86.36" y1="160.02" x2="127" y2="160.02" width="0.1524" layer="91"/>
<wire x1="127" y1="160.02" x2="127" y2="124.46" width="0.1524" layer="91"/>
</segment>
</net>
<net name="N$5" class="1">
<segment>
<pinref part="IC1" gate="A" pin="QE"/>
<pinref part="JP1" gate="A" pin="7"/>
<wire x1="86.36" y1="157.48" x2="124.46" y2="157.48" width="0.1524" layer="91"/>
<wire x1="124.46" y1="157.48" x2="124.46" y2="124.46" width="0.1524" layer="91"/>
</segment>
</net>
<net name="N$6" class="1">
<segment>
<pinref part="IC1" gate="A" pin="QF"/>
<pinref part="JP1" gate="A" pin="5"/>
<wire x1="86.36" y1="154.94" x2="121.92" y2="154.94" width="0.1524" layer="91"/>
<wire x1="121.92" y1="154.94" x2="121.92" y2="124.46" width="0.1524" layer="91"/>
</segment>
</net>
<net name="N$7" class="1">
<segment>
<pinref part="IC1" gate="A" pin="QG"/>
<pinref part="JP1" gate="A" pin="3"/>
<wire x1="86.36" y1="152.4" x2="119.38" y2="152.4" width="0.1524" layer="91"/>
<wire x1="119.38" y1="152.4" x2="119.38" y2="124.46" width="0.1524" layer="91"/>
</segment>
</net>
<net name="N$8" class="1">
<segment>
<pinref part="IC1" gate="A" pin="QH"/>
<pinref part="JP1" gate="A" pin="1"/>
<wire x1="86.36" y1="149.86" x2="116.84" y2="149.86" width="0.1524" layer="91"/>
<wire x1="116.84" y1="149.86" x2="116.84" y2="124.46" width="0.1524" layer="91"/>
</segment>
</net>
<net name="N$9" class="1">
<segment>
<pinref part="IC2" gate="A" pin="QA"/>
<pinref part="JP1" gate="A" pin="16"/>
<wire x1="86.36" y1="91.44" x2="134.62" y2="91.44" width="0.1524" layer="91"/>
<wire x1="134.62" y1="91.44" x2="134.62" y2="116.84" width="0.1524" layer="91"/>
</segment>
</net>
<net name="N$10" class="1">
<segment>
<pinref part="IC2" gate="A" pin="QB"/>
<pinref part="JP1" gate="A" pin="14"/>
<wire x1="86.36" y1="88.9" x2="132.08" y2="88.9" width="0.1524" layer="91"/>
<wire x1="132.08" y1="88.9" x2="132.08" y2="116.84" width="0.1524" layer="91"/>
</segment>
</net>
<net name="N$11" class="1">
<segment>
<pinref part="IC2" gate="A" pin="QC"/>
<pinref part="JP1" gate="A" pin="12"/>
<wire x1="86.36" y1="86.36" x2="129.54" y2="86.36" width="0.1524" layer="91"/>
<wire x1="129.54" y1="86.36" x2="129.54" y2="116.84" width="0.1524" layer="91"/>
</segment>
</net>
<net name="N$12" class="1">
<segment>
<pinref part="IC2" gate="A" pin="QD"/>
<pinref part="JP1" gate="A" pin="10"/>
<wire x1="86.36" y1="83.82" x2="127" y2="83.82" width="0.1524" layer="91"/>
<wire x1="127" y1="83.82" x2="127" y2="116.84" width="0.1524" layer="91"/>
</segment>
</net>
<net name="N$13" class="1">
<segment>
<pinref part="IC2" gate="A" pin="QE"/>
<pinref part="JP1" gate="A" pin="8"/>
<wire x1="86.36" y1="81.28" x2="124.46" y2="81.28" width="0.1524" layer="91"/>
<wire x1="124.46" y1="81.28" x2="124.46" y2="116.84" width="0.1524" layer="91"/>
</segment>
</net>
<net name="N$14" class="1">
<segment>
<pinref part="IC2" gate="A" pin="QF"/>
<pinref part="JP1" gate="A" pin="6"/>
<wire x1="86.36" y1="78.74" x2="121.92" y2="78.74" width="0.1524" layer="91"/>
<wire x1="121.92" y1="78.74" x2="121.92" y2="116.84" width="0.1524" layer="91"/>
</segment>
</net>
<net name="N$15" class="1">
<segment>
<pinref part="IC2" gate="A" pin="QG"/>
<pinref part="JP1" gate="A" pin="4"/>
<wire x1="86.36" y1="76.2" x2="119.38" y2="76.2" width="0.1524" layer="91"/>
<wire x1="119.38" y1="76.2" x2="119.38" y2="116.84" width="0.1524" layer="91"/>
</segment>
</net>
<net name="N$16" class="1">
<segment>
<pinref part="IC2" gate="A" pin="QH"/>
<pinref part="JP1" gate="A" pin="2"/>
<wire x1="86.36" y1="73.66" x2="116.84" y2="73.66" width="0.1524" layer="91"/>
<wire x1="116.84" y1="73.66" x2="116.84" y2="116.84" width="0.1524" layer="91"/>
</segment>
</net>
<net name="N$17" class="1">
<segment>
<pinref part="IC4" gate="A" pin="QH"/>
<pinref part="JP2" gate="A" pin="2"/>
<wire x1="243.84" y1="71.12" x2="271.78" y2="71.12" width="0.1524" layer="91"/>
<wire x1="271.78" y1="71.12" x2="271.78" y2="116.84" width="0.1524" layer="91"/>
</segment>
</net>
<net name="N$18" class="1">
<segment>
<pinref part="IC4" gate="A" pin="QG"/>
<pinref part="JP2" gate="A" pin="4"/>
<wire x1="243.84" y1="73.66" x2="274.32" y2="73.66" width="0.1524" layer="91"/>
<wire x1="274.32" y1="73.66" x2="274.32" y2="116.84" width="0.1524" layer="91"/>
</segment>
</net>
<net name="N$19" class="1">
<segment>
<pinref part="IC4" gate="A" pin="QF"/>
<pinref part="JP2" gate="A" pin="6"/>
<wire x1="243.84" y1="76.2" x2="276.86" y2="76.2" width="0.1524" layer="91"/>
<wire x1="276.86" y1="76.2" x2="276.86" y2="116.84" width="0.1524" layer="91"/>
</segment>
</net>
<net name="N$20" class="1">
<segment>
<pinref part="IC4" gate="A" pin="QE"/>
<pinref part="JP2" gate="A" pin="8"/>
<wire x1="243.84" y1="78.74" x2="279.4" y2="78.74" width="0.1524" layer="91"/>
<wire x1="279.4" y1="78.74" x2="279.4" y2="116.84" width="0.1524" layer="91"/>
</segment>
</net>
<net name="N$21" class="1">
<segment>
<pinref part="IC4" gate="A" pin="QD"/>
<pinref part="JP2" gate="A" pin="10"/>
<wire x1="243.84" y1="81.28" x2="281.94" y2="81.28" width="0.1524" layer="91"/>
<wire x1="281.94" y1="81.28" x2="281.94" y2="116.84" width="0.1524" layer="91"/>
</segment>
</net>
<net name="N$22" class="1">
<segment>
<pinref part="IC4" gate="A" pin="QC"/>
<pinref part="JP2" gate="A" pin="12"/>
<wire x1="243.84" y1="83.82" x2="284.48" y2="83.82" width="0.1524" layer="91"/>
<wire x1="284.48" y1="83.82" x2="284.48" y2="116.84" width="0.1524" layer="91"/>
</segment>
</net>
<net name="N$23" class="1">
<segment>
<pinref part="IC4" gate="A" pin="QB"/>
<pinref part="JP2" gate="A" pin="14"/>
<wire x1="243.84" y1="86.36" x2="287.02" y2="86.36" width="0.1524" layer="91"/>
<wire x1="287.02" y1="86.36" x2="287.02" y2="116.84" width="0.1524" layer="91"/>
</segment>
</net>
<net name="N$24" class="1">
<segment>
<pinref part="IC4" gate="A" pin="QA"/>
<pinref part="JP2" gate="A" pin="16"/>
<wire x1="243.84" y1="88.9" x2="289.56" y2="88.9" width="0.1524" layer="91"/>
<wire x1="289.56" y1="88.9" x2="289.56" y2="116.84" width="0.1524" layer="91"/>
</segment>
</net>
<net name="N$25" class="1">
<segment>
<pinref part="IC3" gate="A" pin="QH"/>
<pinref part="JP2" gate="A" pin="1"/>
<wire x1="236.22" y1="149.86" x2="271.78" y2="149.86" width="0.1524" layer="91"/>
<wire x1="271.78" y1="149.86" x2="271.78" y2="124.46" width="0.1524" layer="91"/>
</segment>
</net>
<net name="N$26" class="1">
<segment>
<pinref part="IC3" gate="A" pin="QF"/>
<pinref part="JP2" gate="A" pin="5"/>
<wire x1="236.22" y1="154.94" x2="276.86" y2="154.94" width="0.1524" layer="91"/>
<wire x1="276.86" y1="154.94" x2="276.86" y2="124.46" width="0.1524" layer="91"/>
</segment>
</net>
<net name="N$27" class="1">
<segment>
<pinref part="IC3" gate="A" pin="QG"/>
<pinref part="JP2" gate="A" pin="3"/>
<wire x1="236.22" y1="152.4" x2="274.32" y2="152.4" width="0.1524" layer="91"/>
<wire x1="274.32" y1="152.4" x2="274.32" y2="124.46" width="0.1524" layer="91"/>
</segment>
</net>
<net name="N$28" class="1">
<segment>
<pinref part="IC3" gate="A" pin="QE"/>
<pinref part="JP2" gate="A" pin="7"/>
<wire x1="236.22" y1="157.48" x2="279.4" y2="157.48" width="0.1524" layer="91"/>
<wire x1="279.4" y1="157.48" x2="279.4" y2="124.46" width="0.1524" layer="91"/>
</segment>
</net>
<net name="N$29" class="1">
<segment>
<pinref part="IC3" gate="A" pin="QD"/>
<pinref part="JP2" gate="A" pin="9"/>
<wire x1="236.22" y1="160.02" x2="281.94" y2="160.02" width="0.1524" layer="91"/>
<wire x1="281.94" y1="160.02" x2="281.94" y2="124.46" width="0.1524" layer="91"/>
</segment>
</net>
<net name="N$30" class="1">
<segment>
<pinref part="IC3" gate="A" pin="QC"/>
<pinref part="JP2" gate="A" pin="11"/>
<wire x1="236.22" y1="162.56" x2="284.48" y2="162.56" width="0.1524" layer="91"/>
<wire x1="284.48" y1="162.56" x2="284.48" y2="124.46" width="0.1524" layer="91"/>
</segment>
</net>
<net name="N$31" class="1">
<segment>
<pinref part="IC3" gate="A" pin="QB"/>
<pinref part="JP2" gate="A" pin="13"/>
<wire x1="236.22" y1="165.1" x2="287.02" y2="165.1" width="0.1524" layer="91"/>
<wire x1="287.02" y1="165.1" x2="287.02" y2="124.46" width="0.1524" layer="91"/>
</segment>
</net>
<net name="N$32" class="1">
<segment>
<pinref part="IC3" gate="A" pin="QA"/>
<pinref part="JP2" gate="A" pin="15"/>
<wire x1="236.22" y1="167.64" x2="289.56" y2="167.64" width="0.1524" layer="91"/>
<wire x1="289.56" y1="167.64" x2="289.56" y2="124.46" width="0.1524" layer="91"/>
</segment>
</net>
</nets>
</sheet>
</sheets>
</schematic>
</drawing>
</eagle>
